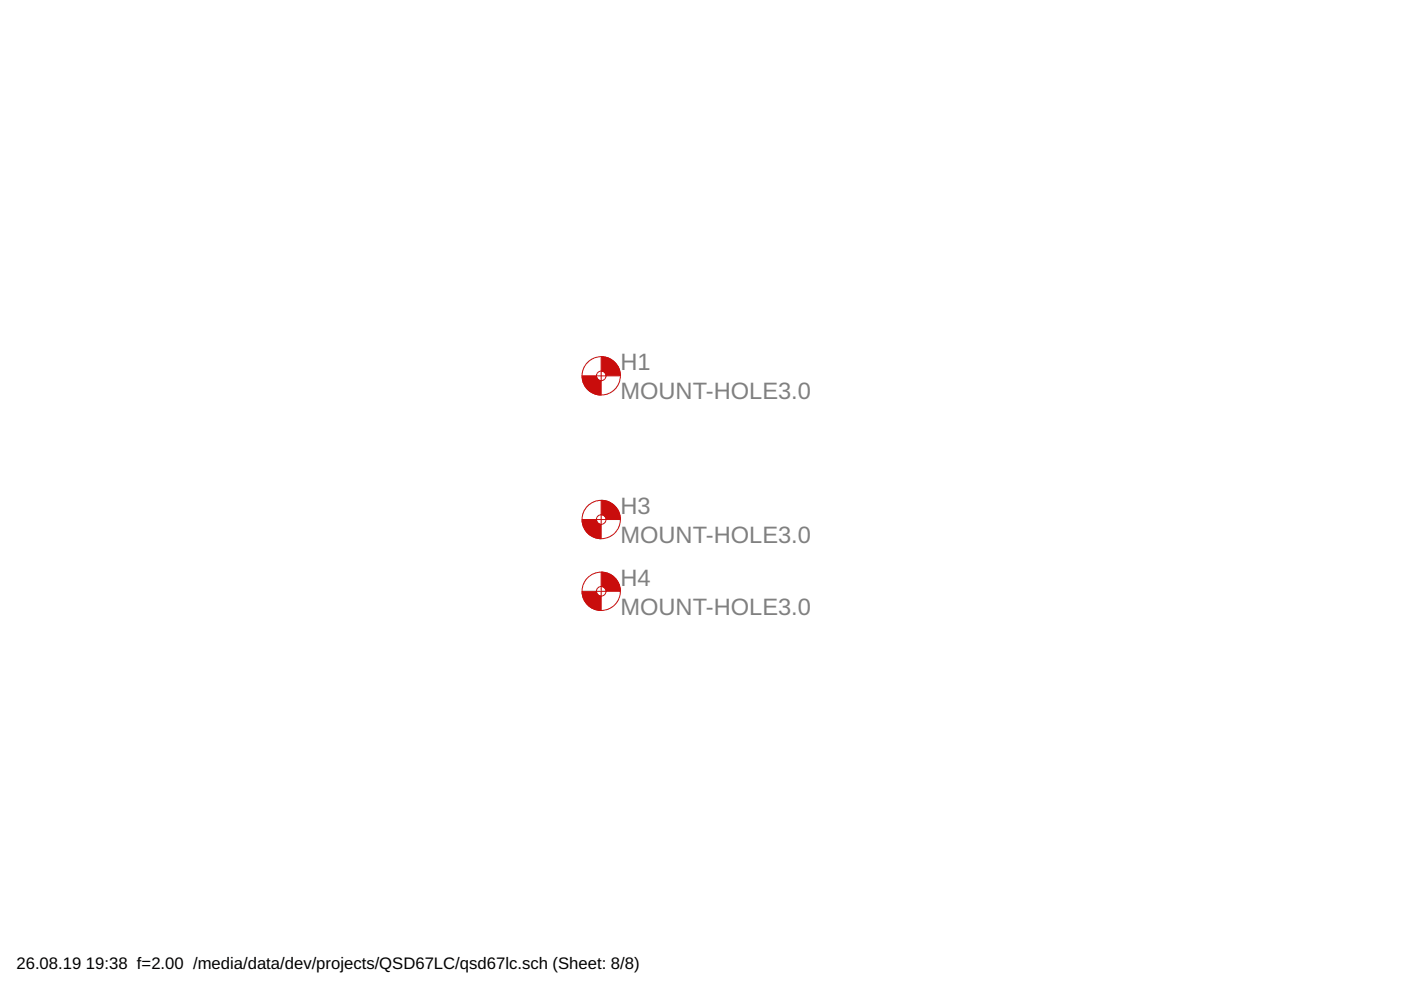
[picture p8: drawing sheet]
<svg xmlns="http://www.w3.org/2000/svg" width="297mm" height="210mm" viewBox="0 0 297 210" stroke-linecap="round" stroke-linejoin="round" font-family="sans-serif">
<g fill="#c90d0c" stroke="#c90d0c" stroke-width=".21">
<path d="M127.5 75.6a4 4 0 0 1 4 4.1h-3l-.3-.7-.7-.3z" fill-rule="evenodd"/>
<path d="M123.4 79.7h3l.4 .7 .7 .3v3.1a4 4 0 0 1-4.1-4.1z" fill-rule="evenodd"/>
<path d="M127.5 106.1a4 4 0 0 1 4 4.1h-3l-.3-.8-.7-.3z" fill-rule="evenodd"/>
<path d="M123.4 110.2h3l.4 .7 .7 .3v3a4 4 0 0 1-4.1-4z" fill-rule="evenodd"/>
<path d="M127.5 121.3a4 4 0 0 1 4 4.1h-3l-.3-.7-.7-.3z" fill-rule="evenodd"/>
<path d="M123.4 125.4h3l.4 .7 .7 .3v3a4 4 0 0 1-4.1-4z" fill-rule="evenodd"/>
</g>
<g fill="none" stroke="#c90d0c" stroke-width=".21">
<path d="M126.4 79.7h2.1M127.5 78.7v2M126.4 110.2h2.1M127.5 109.1v2.1M126.4 125.4h2.1M127.5 124.4v2"/>
<circle cx="127.5" cy="79.7" r="4.1"/>
<circle cx="127.5" cy="79.7" r="1.02"/>
<circle cx="127.5" cy="110.2" r="4.1"/>
<circle cx="127.5" cy="110.2" r="1.02"/>
<circle cx="127.5" cy="125.4" r="4.1"/>
<circle cx="127.5" cy="125.4" r="1.02"/>
</g>
<g font-size="5" fill="#808080">
<text x="131.5" y="78.5">H1</text>
<text x="131.5" y="84.6">MOUNT-HOLE3.0</text>
<text x="131.5" y="109">H3</text>
<text x="131.5" y="115.1">MOUNT-HOLE3.0</text>
<text x="131.5" y="124.2">H4</text>
<text x="131.5" y="130.3">MOUNT-HOLE3.0</text>
</g>
<g font-size="3.5">
<text x="3.5" y="205.4">26.08.19</text>
<text x="18.2" y="205.4">19:38 f=2.00 /media/data/dev/projects/QSD67LC/qsd67lc.sch (Sheet: 8/8)</text>
</g>
</svg>
